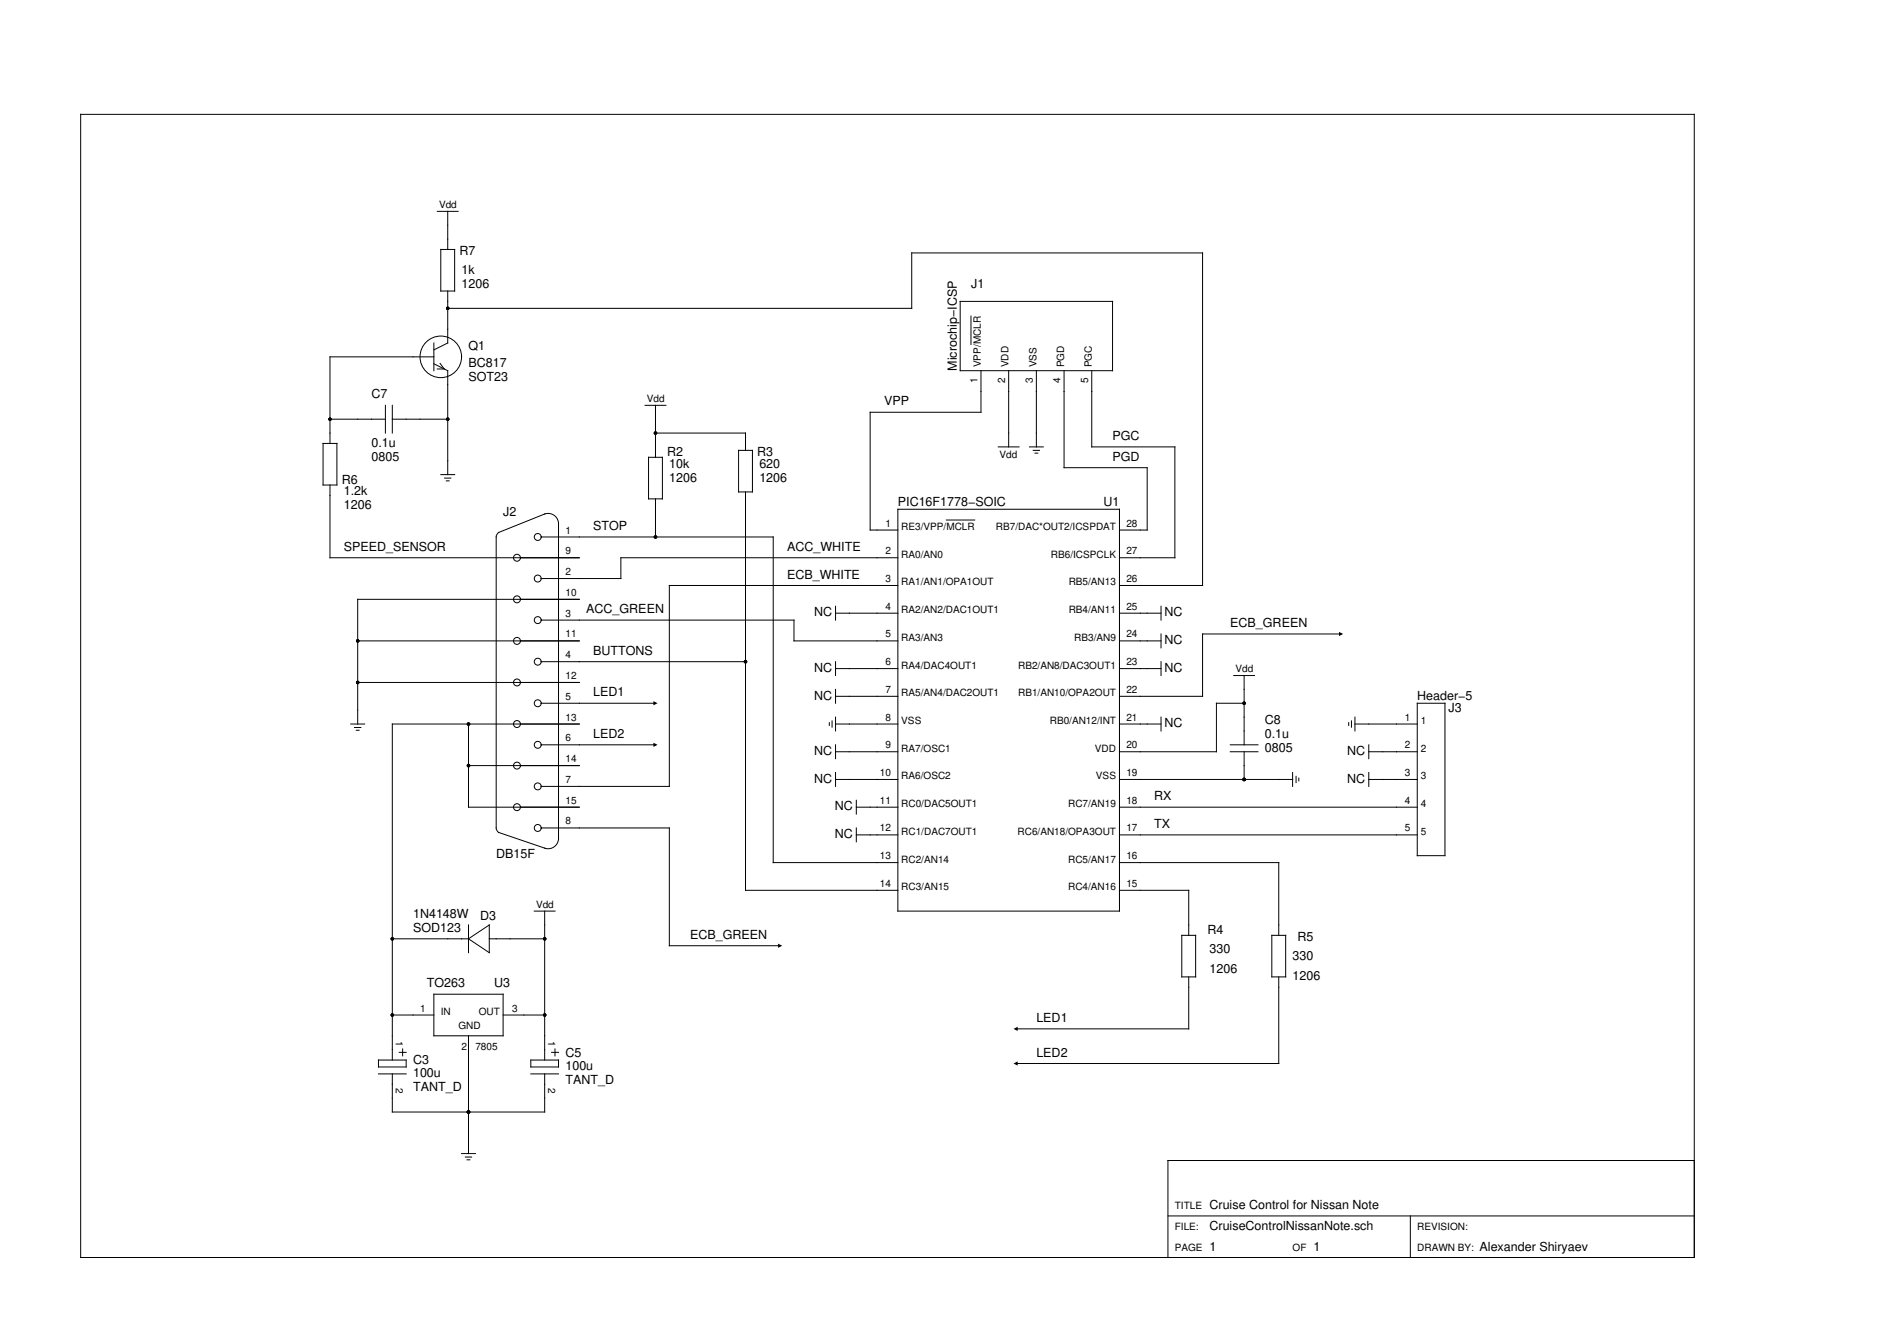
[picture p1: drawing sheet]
<svg xmlns="http://www.w3.org/2000/svg" width="297mm" height="210mm" viewBox="0 0 297 210" stroke-linecap="round" stroke-linejoin="round" font-family="sans-serif">
<g fill="none" stroke="#000" stroke-width=".16">
<path d="M12.7 18h254v179.9h-254zM68.8 33.3h3.3M69.4 39.3h2.2v6.5h-2.2zM70.5 33.3v6M68.3 54v4.3M68.3 57.2l2.2 1.1v16.4M68.3 56.1h-16.4v13.7M69.3 57.2l.6 .9h-1.1M70.5 48.5h73v-8.7h45.8v52.3h-13.1M70.5 45.8v8.2l-2.2 1.1M151.1 47.4h24v10.9h-24zM152.8 49.7v4.5"/>
<path d="M154.4 58.3v6.6h-17.4v18.5h4.3M158.8 58.3v12M163.1 58.3v12M167.5 58.3v15.3h13.1v9.8h-4.4M171.9 58.3v12h13v17.5h-8.7M50.9 69.8h2.1v6.5h-2.1zM51.9 76.3v11.5h39.3M51.9 66h8.8M60.7 63.8v4.3M61.8 63.8v4.3M61.8 66h8.7M69.4 74.7h2.2"/>
<path d="M70 75.2h1M70.3 75.7h.4M101.5 63.8h3.3M102.1 72h2.2v6.5h-2.2zM103.2 68.1h14.2v2.8M103.2 63.8v8.2M103.2 78.5v6M116.3 70.9h2.1v6.5h-2.1zM117.4 77.4v62.7h23.9M157.1 70.3h3.3M162 70.3h2.2M162.6 70.9h1"/>
<path d="M162.9 71.3h.5M85.2 97.6h39.8v3.2h16.3M85.2 84.5h36.5v51.2h19.6M85.7 80.9a1.63 1.63 0 0 1 2.2 1.5v49.6M85.7 80.9l-7.2 2.9-.2 .2-.2 .5v45.8l.1 .3 .3 .4M91.2 94.3h-34.9v19.6M131.5 96.5h9.8M131.5 95.4v2.2M141.3 87.8h-43.6v3.2h-12.5M141.3 92.1h-35.9v31.6h-20.2M141.3 80.1h34.9v63.3h-34.9zM149 81.8h4.4"/>
<path d="M176.2 96.5h6.6M182.8 95.4v2.2M182.8 99.8v2.1M211.1 99.8h-21.8v9.8h-13.1M55.2 113.9h2.2M55.8 114.5h1M56.1 114.9h.4M56.3 100.8h34.9M56.3 107.4h34.9M73.7 113.9v13.1h17.5M85.2 117.2h18M85.2 110.7h18"/>
<path d="M85.2 104.1h32.2M91.2 113.9h-29.4v52.9M130.5 113.7v.4M131 113.4v1M131.5 105.2h9.8M131.5 109.6h9.8M131.5 113.9h9.8M131.5 118.3h9.8M131.5 104.1v2.2M131.5 108.5v2.2M131.5 112.8v2.2M131.5 117.2v2.2"/>
<path d="M176.2 100.8h6.6M176.2 105.2h6.6M176.2 113.9h6.6M182.8 104.1v2.2M182.8 112.8v2.2M193.7 118.3h4.3M193.7 117.2h4.3M194.2 106.3h3.3M195.8 110.7h-4.3v7.6h-15.3M195.8 106.3v10.9M195.8 118.3v4.3M212.3 113.7v.4"/>
<path d="M212.7 113.4v1M213.3 113.9h9.8M213.3 112.8v2.2M215.5 118.3h7.6M215.5 117.2v2.2M223.1 110.7h4.4v23.9h-4.4zM73.7 120.5h17.5M78.5 131l7.3 2.5M85.2 130.3h20.2v18.5h17.4M87.9 131.9a1.63 1.63 0 0 1-2.2 1.5M131.5 122.6h9.8M131.5 121.6v2.1"/>
<path d="M134.8 127h6.5M134.8 131.4h6.5M134.8 125.9v2.2M134.8 130.3v2.2M176.2 122.6h27.3M176.2 127h46.9M176.2 131.4h46.9M176.2 135.7h25.1v11.5M203.5 121.6v2.1M204 122.2v.9M204.5 122.4v.5M215.5 122.6h7.6"/>
<path d="M215.5 121.6v2.1M61.8 159.7h6.5M61.8 147.7h11.9M68.3 156.4h10.9v6.6h-10.9zM73.7 145.5v4.4M73.7 147.7l3.3-2.2v4.4zM77 147.7h8.7M79.2 159.7h6.5M84.1 143.4h3.3M85.7 143.4v23.4M176.2 140.1h10.9v7.1M186 147.2h2.2v6.5h-2.2z"/>
<path d="M187.1 153.7v8.2h-27.2M200.2 147.2h2.2v6.5h-2.2zM201.3 153.7v13.6h-41.4M59.6 169h4.3M59.6 166.8h4.3v1.1h-4.3zM61.8 169v6h23.9v-6M62.8 165.6h1.1M63.4 165.1v1M73.7 163v18.5M83.6 166.8h4.3v1.1h-4.3zM83.6 169h4.3M86.8 165.6h1.1"/>
<path d="M87.4 165.1v1M72.7 181.5h2.1M73.3 182.1h.9M73.5 182.5h.5M183.9 191.3h82.8M222 191.3v6.6M266.7 182.6h-82.8v15.3"/>
<circle cx="69.4" cy="56.1" r="3.3"/>
<circle cx="81.4" cy="94.3" r=".55"/>
<circle cx="81.4" cy="87.8" r=".55"/>
<circle cx="84.6" cy="84.5" r=".55"/>
<circle cx="84.6" cy="97.6" r=".55"/>
<circle cx="84.6" cy="91" r=".55"/>
<circle cx="81.4" cy="100.8" r=".55"/>
<circle cx="81.4" cy="113.9" r=".55"/>
<circle cx="81.4" cy="107.4" r=".55"/>
<circle cx="84.6" cy="117.2" r=".55"/>
<circle cx="84.6" cy="104.1" r=".55"/>
<circle cx="84.6" cy="110.7" r=".55"/>
<circle cx="81.4" cy="127" r=".55"/>
<circle cx="81.4" cy="120.5" r=".55"/>
<circle cx="84.6" cy="130.3" r=".55"/>
<circle cx="84.6" cy="123.7" r=".55"/>
</g>
<g fill="#000">
<path d="M102.9 110.3l.6 .4-.6 .3zM102.9 116.9l.6 .3-.6 .3zM210.8 99.4l.6 .4-.6 .3zM122.5 148.5l.6 .3-.6 .3zM159.5 161.9l.7-.3v.6zM159.5 167.3l.7-.3v.7z"/>
<circle cx="70.5" cy="48.5" r=".27"/>
<circle cx="51.9" cy="66" r=".27"/>
<circle cx="70.5" cy="66" r=".27"/>
<circle cx="103.2" cy="68.1" r=".27"/>
<circle cx="103.2" cy="84.5" r=".27"/>
<circle cx="56.3" cy="107.4" r=".27"/>
<circle cx="56.3" cy="100.8" r=".27"/>
<circle cx="73.7" cy="113.9" r=".27"/>
<circle cx="117.4" cy="104.1" r=".27"/>
<circle cx="195.8" cy="110.7" r=".27"/>
<circle cx="73.7" cy="120.5" r=".27"/>
<circle cx="195.8" cy="122.6" r=".27"/>
<circle cx="61.8" cy="147.7" r=".27"/>
<circle cx="61.8" cy="159.7" r=".27"/>
<circle cx="85.7" cy="147.7" r=".27"/>
<circle cx="85.7" cy="159.7" r=".27"/>
<circle cx="73.7" cy="175" r=".27"/>
</g>
<g font-size="2">
<text x="72.3" y="40.1">R7</text>
<text x="72.7" y="43.1">1k</text>
<text x="72.7" y="45.2">1206</text>
<text x="152.9" y="45.2">J1</text>
<text x="73.7" y="55.1">Q1</text>
<text x="73.7" y="60">SOT23</text>
<text x="73.7" y="57.8">BC817</text>
<text x="150.6" y="58.3" transform="rotate(-90 150.6 58.3)">Microchip−ICSP</text>
<text x="58.5" y="62.7">C7</text>
<text x="139.2" y="63.8">VPP</text>
<text x="58.5" y="70.3">0.1u</text>
<text x="105" y="71.7">R2</text>
<text x="119.2" y="71.7">R3</text>
<text x="175.1" y="69.2">PGC</text>
<text x="53.8" y="76.1">R6</text>
<text x="54.1" y="78">1.2k</text>
<text x="58.5" y="72.5">0805</text>
<text x="105.4" y="75.8">1206</text>
<text x="105.4" y="73.6">10k</text>
<text x="119.5" y="75.8">1206</text>
<text x="119.5" y="73.6">620</text>
<text x="175.1" y="72.5">PGD</text>
<text x="54.1" y="80.1">1206</text>
<text x="79.2" y="81.2">J2</text>
<text x="93.4" y="83.4">STOP</text>
<text x="141.3" y="79.6">PIC16F1778−SOIC</text>
<text x="173.7" y="79.6">U1</text>
<text x="54.1" y="86.7">SPEED_SENSOR</text>
<text x="123.9" y="86.7">ACC_WHITE</text>
<text x="123.9" y="91">ECB_WHITE</text>
<text x="92.3" y="96.5">ACC_GREEN</text>
<text x="128.1" y="97">NC</text>
<text x="183.3" y="97">NC</text>
<text x="183.3" y="101.4">NC</text>
<text x="193.7" y="98.7">ECB_GREEN</text>
<text x="93.4" y="103">BUTTONS</text>
<text x="128.1" y="105.7">NC</text>
<text x="183.3" y="105.7">NC</text>
<text x="93.4" y="109.6">LED1</text>
<text x="128.1" y="110.1">NC</text>
<text x="199.1" y="113.9">C8</text>
<text x="223.1" y="110.1">Header−5</text>
<text x="228" y="112.1">J3</text>
<text x="93.4" y="116.1">LED2</text>
<text x="128.1" y="118.8">NC</text>
<text x="183.3" y="114.4">NC</text>
<text x="199.1" y="118.3">0805</text>
<text x="199.1" y="116.1">0.1u</text>
<text x="212.1" y="118.8">NC</text>
<text x="128.1" y="123.2">NC</text>
<text x="181.7" y="125.9">RX</text>
<text x="212.1" y="123.2">NC</text>
<text x="131.4" y="127.5">NC</text>
<text x="131.4" y="131.9">NC</text>
<text x="181.7" y="130.3">TX</text>
<text x="78.1" y="135">DB15F</text>
<text x="65" y="144.4">1N4148W</text>
<text x="65" y="146.6">SOD123</text>
<text x="75.6" y="144.8">D3</text>
<text x="108.6" y="147.7">ECB_GREEN</text>
<text x="190.1" y="147">R4</text>
<text x="190.4" y="149.9">330</text>
<text x="204.2" y="148">R5</text>
<text x="67.2" y="155.4">TO263</text>
<text x="77.8" y="155.4">U3</text>
<text x="190.4" y="153.2">1206</text>
<text x="203.5" y="154.3">1206</text>
<text x="203.5" y="151">330</text>
<text x="163.1" y="160.8">LED1</text>
<text x="65" y="167.3">C3</text>
<text x="89" y="166.3">C5</text>
<text x="163.1" y="166.3">LED2</text>
<text x="65" y="169.5">100u</text>
<text x="65" y="171.7">TANT_D</text>
<text x="89" y="168.4">100u</text>
<text x="89" y="170.6">TANT_D</text>
<text x="190.4" y="190.2">Cruise Control for Nissan Note</text>
<text x="190.4" y="193.5">CruiseControlNissanNote.sch</text>
<text x="190.4" y="196.8">1</text>
<text x="206.7" y="196.8">1</text>
<text x="232.9" y="196.8">Alexander Shiryaev</text>
</g>
<g font-size="1.6">
<text x="69.1" y="32.7">Vdd</text>
<text x="154.4" y="57.8" transform="rotate(-90 154.4 57.8)">VPP/MCLR</text>
<text x="158.8" y="57.8" transform="rotate(-90 158.8 57.8)">VDD</text>
<text x="163.1" y="57.8" transform="rotate(-90 163.1 57.8)">VSS</text>
<text x="167.5" y="57.8" transform="rotate(-90 167.5 57.8)">PGD</text>
<text x="171.9" y="57.8" transform="rotate(-90 171.9 57.8)">PGC</text>
<text x="101.8" y="63.2">Vdd</text>
<text x="153.9" y="60.3" transform="rotate(-90 153.9 60.3)">1</text>
<text x="158.2" y="60.3" transform="rotate(-90 158.2 60.3)">2</text>
<text x="162.6" y="60.3" transform="rotate(-90 162.6 60.3)">3</text>
<text x="167" y="60.3" transform="rotate(-90 167 60.3)">4</text>
<text x="171.3" y="60.3" transform="rotate(-90 171.3 60.3)">5</text>
<text x="157.3" y="72">Vdd</text>
<text x="89" y="83.9">1</text>
<text x="139.4" y="82.9">1</text>
<text x="141.9" y="83.4">RE3/VPP/MCLR</text>
<text x="156.8" y="83.4">RB7/DAC*OUT2/ICSPDAT</text>
<text x="177.3" y="82.9">28</text>
<text x="89" y="87.2">9</text>
<text x="139.4" y="87.2">2</text>
<text x="141.9" y="87.8">RA0/AN0</text>
<text x="165.4" y="87.8">RB6/ICSPCLK</text>
<text x="177.3" y="87.2">27</text>
<text x="89" y="93.8">10</text>
<text x="89" y="90.5">2</text>
<text x="139.4" y="91.6">3</text>
<text x="139.4" y="95.9">4</text>
<text x="141.9" y="92.1">RA1/AN1/OPA1OUT</text>
<text x="168.2" y="92.1">RB5/AN13</text>
<text x="177.3" y="95.9">25</text>
<text x="177.3" y="91.6">26</text>
<text x="89" y="100.3">11</text>
<text x="89" y="97">3</text>
<text x="139.4" y="100.3">5</text>
<text x="141.9" y="96.5">RA2/AN2/DAC1OUT1</text>
<text x="141.9" y="100.8">RA3/AN3</text>
<text x="168.2" y="96.5">RB4/AN11</text>
<text x="169.1" y="100.8">RB3/AN9</text>
<text x="177.3" y="100.3">24</text>
<text x="89" y="106.8">12</text>
<text x="89" y="103.6">4</text>
<text x="139.4" y="104.7">6</text>
<text x="141.9" y="105.2">RA4/DAC4OUT1</text>
<text x="160.3" y="105.2">RB2/AN8/DAC3OUT1</text>
<text x="177.3" y="104.7">23</text>
<text x="194.5" y="105.8">Vdd</text>
<text x="89" y="113.4">13</text>
<text x="89" y="110.1">5</text>
<text x="139.4" y="109">7</text>
<text x="139.4" y="113.4">8</text>
<text x="141.9" y="109.6">RA5/AN4/DAC2OUT1</text>
<text x="141.9" y="113.9">VSS</text>
<text x="160.3" y="109.6">RB1/AN10/OPA2OUT</text>
<text x="165.3" y="113.9">RB0/AN12/INT</text>
<text x="177.3" y="113.4">21</text>
<text x="177.3" y="109">22</text>
<text x="221.1" y="113.4">1</text>
<text x="223.6" y="113.9">1</text>
<text x="89" y="119.9">14</text>
<text x="89" y="116.7">6</text>
<text x="139.4" y="117.7">9</text>
<text x="141.9" y="118.3">RA7/OSC1</text>
<text x="172.4" y="118.3">VDD</text>
<text x="177.3" y="117.7">20</text>
<text x="221.1" y="117.7">2</text>
<text x="223.6" y="118.3">2</text>
<text x="89" y="123.2">7</text>
<text x="138.5" y="122.1">10</text>
<text x="141.9" y="122.6">RA6/OSC2</text>
<text x="172.5" y="122.6">VSS</text>
<text x="177.3" y="122.1">19</text>
<text x="221.1" y="122.1">3</text>
<text x="223.6" y="122.6">3</text>
<text x="89" y="129.7">8</text>
<text x="89" y="126.5">15</text>
<text x="138.5" y="126.5">11</text>
<text x="138.5" y="130.8">12</text>
<text x="141.9" y="127">RC0/DAC5OUT1</text>
<text x="141.9" y="131.4">RC1/DAC7OUT1</text>
<text x="160.2" y="131.4">RC6/AN18/OPA3OUT</text>
<text x="168.1" y="127">RC7/AN19</text>
<text x="177.3" y="130.8">17</text>
<text x="177.3" y="126.5">18</text>
<text x="221.1" y="126.5">4</text>
<text x="221.1" y="130.8">5</text>
<text x="223.6" y="127">4</text>
<text x="223.6" y="131.4">5</text>
<text x="138.5" y="135.2">13</text>
<text x="141.9" y="135.7">RC2/AN14</text>
<text x="168.1" y="135.7">RC5/AN17</text>
<text x="177.3" y="135.2">16</text>
<text x="84.4" y="142.8">Vdd</text>
<text x="138.5" y="139.5">14</text>
<text x="141.9" y="140.1">RC3/AN15</text>
<text x="168.1" y="140.1">RC4/AN16</text>
<text x="177.3" y="139.5">15</text>
<text x="66.1" y="159.2">1</text>
<text x="69.4" y="159.7">IN</text>
<text x="72.2" y="161.9">GND</text>
<text x="75.4" y="159.7">OUT</text>
<text x="80.6" y="159.2">3</text>
<text x="62.3" y="163.7" transform="rotate(90 62.3 163.7)">1</text>
<text x="72.7" y="165.2">2</text>
<text x="74.8" y="165.2">7805</text>
<text x="86.3" y="163.7" transform="rotate(90 86.3 163.7)">1</text>
<text x="62.3" y="171.2" transform="rotate(90 62.3 171.2)">2</text>
<text x="86.3" y="171.2" transform="rotate(90 86.3 171.2)">2</text>
<text x="184.9" y="190.2">TITLE</text>
<text x="184.9" y="193.5">FILE:</text>
<text x="184.9" y="196.8">PAGE</text>
<text x="203.5" y="196.8">OF</text>
<text x="223.1" y="193.5">REVISION:</text>
<text x="223.1" y="196.8">DRAWN BY:</text>
</g>
</svg>
